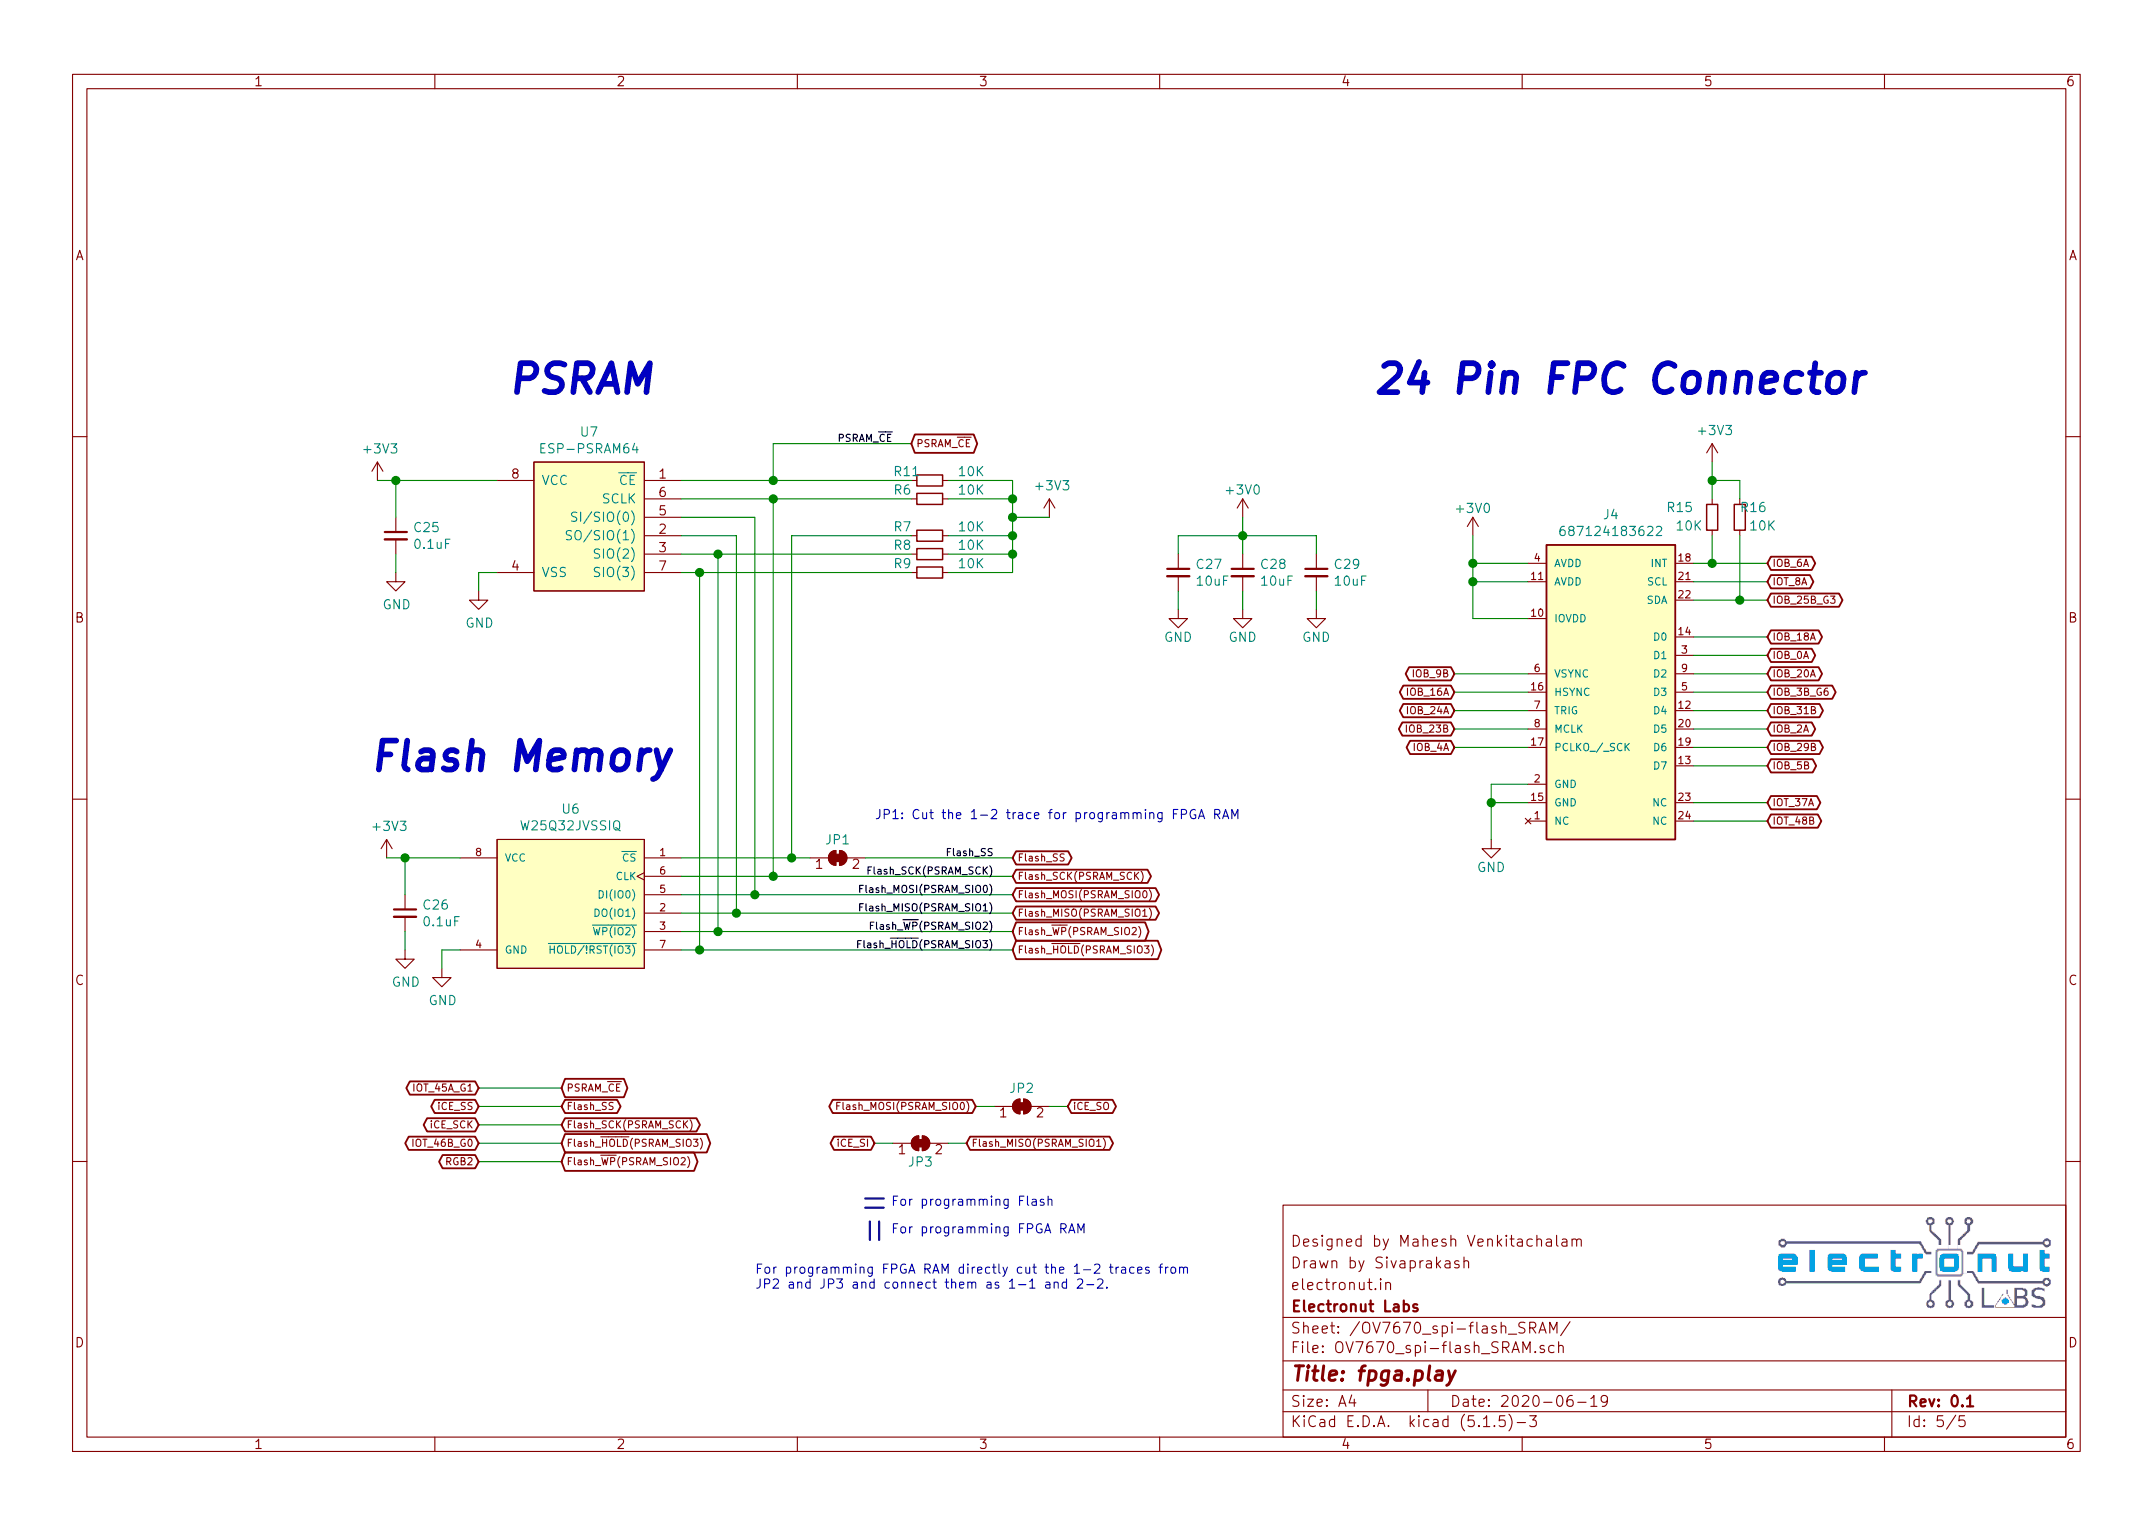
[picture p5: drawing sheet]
EESchema Schematic File Version 4
EELAYER 30 0
EELAYER END
$Descr A4 11693 8268
encoding utf-8
Sheet 5 5
Title "fpga.play"
Date "2020-06-19"
Rev "0.1"
Comp "Electronut Labs"
Comment1 "electronut.in"
Comment2 "Drawn by Sivaprakash"
Comment3 "Designed by Mahesh Venkitachalam"
Comment4 ""
$EndDescr
$Comp
L Device:R_Small R6
U 1 1
P 5050 2700
F 0 "R6" V 5000 2500 50  0000 L CNN
F 1 "10K" V 5000 2850 50  0000 L CNN
F 2 "Resistor_SMD:R_0603_1608Metric" H 5050 2700 50  0001 C CNN
F 3 "~" H 5050 2700 50  0001 C CNN
	1    5050 2700
	0    1    1    0   
$EndComp
$Comp
L Device:R_Small R7
U 1 1
P 5050 2900
F 0 "R7" V 5000 2700 50  0000 L CNN
F 1 "10K" V 5000 3050 50  0000 L CNN
F 2 "Resistor_SMD:R_0603_1608Metric" H 5050 2900 50  0001 C CNN
F 3 "~" H 5050 2900 50  0001 C CNN
	1    5050 2900
	0    1    1    0   
$EndComp
$Comp
L Device:R_Small R8
U 1 1
P 5050 3000
F 0 "R8" V 5000 2800 50  0000 L CNN
F 1 "10K" V 5000 3150 50  0000 L CNN
F 2 "Resistor_SMD:R_0603_1608Metric" H 5050 3000 50  0001 C CNN
F 3 "~" H 5050 3000 50  0001 C CNN
	1    5050 3000
	0    1    1    0   
$EndComp
$Comp
L Device:R_Small R9
U 1 1
P 5050 3100
F 0 "R9" V 5000 2900 50  0000 L CNN
F 1 "10K" V 5000 3250 50  0000 L CNN
F 2 "Resistor_SMD:R_0603_1608Metric" H 5050 3100 50  0001 C CNN
F 3 "~" H 5050 3100 50  0001 C CNN
	1    5050 3100
	0    1    1    0   
$EndComp
$Comp
L power:+3V3 #PWR0161
U 1 1
P 5700 2800
F 0 "#PWR0161" H 5700 2650 50  0001 C CNN
F 1 "+3V3" H 5715 2973 50  0000 C CNN
F 2 "" H 5700 2800 50  0001 C CNN
F 3 "" H 5700 2800 50  0001 C CNN
	1    5700 2800
	1    0    0    -1  
$EndComp
$Comp
L fpga-play:ESP-PSRAM64 U7
U 1 1
P 3200 2800
F 0 "U7" H 3200 3265 50  0000 C CNN
F 1 "ESP-PSRAM64" H 3200 3174 50  0000 C CNN
F 2 "Package_SO:SOIC-8_3.9x4.9mm_P1.27mm" H 2900 2800 50  0001 C CNN
F 3 "" H 2900 2800 50  0001 C CNN
	1    3200 2800
	1    0    0    -1  
$EndComp
$Comp
L Device:C_Small C25
U 1 1
P 2150 2900
F 0 "C25" H 2242 2946 50  0000 L CNN
F 1 "0.1uF" H 2242 2855 50  0000 L CNN
F 2 "Capacitor_SMD:C_0603_1608Metric" H 2150 2900 50  0001 C CNN
F 3 "~" H 2150 2900 50  0001 C CNN
	1    2150 2900
	1    0    0    -1  
$EndComp
$Comp
L power:GND #PWR0162
U 1 1
P 2150 3100
F 0 "#PWR0162" H 2150 2850 50  0001 C CNN
F 1 "GND" H 2155 2927 50  0000 C CNN
F 2 "" H 2150 3100 50  0001 C CNN
F 3 "" H 2150 3100 50  0001 C CNN
	1    2150 3100
	1    0    0    -1  
$EndComp
Wire Wire Line
	2150 3100 2150 3000
Wire Wire Line
	2150 2800 2150 2600
Wire Wire Line
	2150 2600 2050 2600
Connection ~ 2150 2600
$Comp
L power:+3V3 #PWR0163
U 1 1
P 2050 2600
F 0 "#PWR0163" H 2050 2450 50  0001 C CNN
F 1 "+3V3" H 2065 2773 50  0000 C CNN
F 2 "" H 2050 2600 50  0001 C CNN
F 3 "" H 2050 2600 50  0001 C CNN
	1    2050 2600
	1    0    0    -1  
$EndComp
Wire Wire Line
	2150 2600 2700 2600
Wire Wire Line
	2700 3100 2600 3100
Wire Wire Line
	2600 3100 2600 3200
$Comp
L power:GND #PWR0164
U 1 1
P 2600 3200
F 0 "#PWR0164" H 2600 2950 50  0001 C CNN
F 1 "GND" H 2605 3027 50  0000 C CNN
F 2 "" H 2600 3200 50  0001 C CNN
F 3 "" H 2600 3200 50  0001 C CNN
	1    2600 3200
	1    0    0    -1  
$EndComp
Wire Wire Line
	8300 3850 7900 3850
Wire Wire Line
	8300 3750 7900 3750
Wire Wire Line
	9200 3050 9300 3050
Wire Wire Line
	7900 3650 8300 3650
Wire Wire Line
	9200 4150 9600 4150
Wire Wire Line
	8300 3950 7900 3950
Wire Wire Line
	9600 4050 9200 4050
$Comp
L power:GND #PWR0169
U 1 1
P 8100 4550
F 0 "#PWR0169" H 8100 4300 50  0001 C CNN
F 1 "GND" H 8100 4400 50  0000 C CNN
F 2 "" H 8100 4550 50  0001 C CNN
F 3 "" H 8100 4550 50  0001 C CNN
	1    8100 4550
	1    0    0    -1  
$EndComp
Wire Wire Line
	9200 3950 9600 3950
Wire Wire Line
	8300 4050 7900 4050
Wire Wire Line
	9200 3450 9600 3450
Wire Wire Line
	9200 3750 9600 3750
Wire Wire Line
	9600 3550 9200 3550
Wire Wire Line
	9200 3650 9600 3650
Wire Wire Line
	9200 3850 9600 3850
Wire Wire Line
	9200 3250 9450 3250
Text GLabel 4950 2400 2    39   BiDi ~ 0
PSRAM_~CE
Text Label 4850 2400 2    39   ~ 0
PSRAM_~CE
Wire Wire Line
	3700 2900 4000 2900
Wire Wire Line
	4100 2800 3700 2800
Wire Wire Line
	5150 3100 5500 3100
Wire Wire Line
	5500 3100 5500 3000
Wire Wire Line
	5150 2700 5500 2700
Connection ~ 5500 2700
Wire Wire Line
	5500 2700 5500 2600
Wire Wire Line
	5150 3000 5500 3000
Connection ~ 5500 3000
Wire Wire Line
	9200 4350 9600 4350
Wire Wire Line
	9600 4450 9200 4450
Wire Wire Line
	5500 2700 5500 2800
Wire Wire Line
	5150 2900 5500 2900
Connection ~ 5500 2900
Wire Wire Line
	5500 2900 5500 3000
Wire Wire Line
	3700 2600 4200 2600
$Comp
L Device:R_Small R11
U 1 1
P 5050 2600
F 0 "R11" V 5000 2400 50  0000 L CNN
F 1 "10K" V 5000 2750 50  0000 L CNN
F 2 "Resistor_SMD:R_0603_1608Metric" H 5050 2600 50  0001 C CNN
F 3 "~" H 5050 2600 50  0001 C CNN
	1    5050 2600
	0    1    1    0   
$EndComp
Wire Wire Line
	5150 2600 5500 2600
Wire Wire Line
	5500 2800 5700 2800
Connection ~ 5500 2800
Wire Wire Line
	5500 2800 5500 2900
Wire Wire Line
	4200 2600 4200 2400
Wire Wire Line
	4200 2600 4950 2600
Connection ~ 4200 2600
Wire Wire Line
	4200 2400 4950 2400
Text Notes 2750 2150 0    157  Italic 31
PSRAM
Text Notes 7450 2150 0    157  Italic 31
24 Pin FPC Connector
Text Notes 2000 4200 0    157  Italic 31
Flash Memory
Connection ~ 4100 4850
Connection ~ 4000 4950
Connection ~ 3900 5050
Connection ~ 3800 5150
Text Label 5400 4650 2    39   ~ 0
Flash_SS
Text Label 5400 4750 2    39   ~ 0
Flash_SCK(PSRAM_SCK)
Text Label 5400 4850 2    39   ~ 0
Flash_MOSI(PSRAM_SIO0)
Text Label 5400 4950 2    39   ~ 0
Flash_MISO(PSRAM_SIO1)
$Comp
L Jumper:SolderJumper_2_Bridged JP1
U 1 1
P 4550 4650
F 0 "JP1" H 4550 4750 50  0000 C CNN
F 1 "SolderJumper_2_Bridged" H 4550 4764 50  0001 C CNN
F 2 "Resistor_SMD:R_0402_1005Metric" H 4550 4650 50  0001 C CNN
F 3 "~" H 4550 4650 50  0001 C CNN
	1    4550 4650
	1    0    0    -1  
$EndComp
Text GLabel 5500 4950 2    39   BiDi ~ 0
Flash_MISO(PSRAM_SIO1)
Text GLabel 5500 4650 2    39   BiDi ~ 0
Flash_SS
Text GLabel 5500 4750 2    39   BiDi ~ 0
Flash_SCK(PSRAM_SCK)
Text GLabel 5500 4850 2    39   BiDi ~ 0
Flash_MOSI(PSRAM_SIO0)
Wire Wire Line
	3700 4850 4100 4850
Wire Wire Line
	4000 4950 3700 4950
Wire Wire Line
	3700 5050 3900 5050
Wire Wire Line
	3800 5150 3700 5150
$Comp
L fpga-play:W25Q32JVSSIQ U6
U 1 1
P 3000 4950
F 0 "U6" H 2900 5517 50  0000 C CNN
F 1 "W25Q32JVSSIQ" H 2900 5426 50  0000 C CNN
F 2 "Package_SO:SOIC-8_5.23x5.23mm_P1.27mm" H 2800 4950 50  0001 L BNN
F 3 "Winbond" H 3000 4950 50  0001 L BNN
	1    3000 4950
	-1   0    0    -1  
$EndComp
Text GLabel 5500 5050 2    39   BiDi ~ 0
Flash_~WP~(PSRAM_SIO2)
Text GLabel 5500 5150 2    39   BiDi ~ 0
Flash_~HOLD~(PSRAM_SIO3)
Text Label 5400 5150 2    39   ~ 0
Flash_~HOLD~(PSRAM_SIO3)
Text Label 5400 5050 2    39   ~ 0
Flash_~WP~(PSRAM_SIO2)
$Comp
L power:+3V3 #PWR0160
U 1 1
P 2100 4650
F 0 "#PWR0160" H 2100 4500 50  0001 C CNN
F 1 "+3V3" H 2115 4823 50  0000 C CNN
F 2 "" H 2100 4650 50  0001 C CNN
F 3 "" H 2100 4650 50  0001 C CNN
	1    2100 4650
	1    0    0    -1  
$EndComp
Connection ~ 2200 4650
Wire Wire Line
	2200 4650 2100 4650
Wire Wire Line
	2200 4850 2200 4650
Wire Wire Line
	2200 5150 2200 5050
$Comp
L power:GND #PWR0159
U 1 1
P 2200 5150
F 0 "#PWR0159" H 2200 4900 50  0001 C CNN
F 1 "GND" H 2205 4977 50  0000 C CNN
F 2 "" H 2200 5150 50  0001 C CNN
F 3 "" H 2200 5150 50  0001 C CNN
	1    2200 5150
	1    0    0    -1  
$EndComp
$Comp
L Device:C_Small C26
U 1 1
P 2200 4950
F 0 "C26" H 2292 4996 50  0000 L CNN
F 1 "0.1uF" H 2292 4905 50  0000 L CNN
F 2 "Capacitor_SMD:C_0603_1608Metric" H 2200 4950 50  0001 C CNN
F 3 "~" H 2200 4950 50  0001 C CNN
	1    2200 4950
	1    0    0    -1  
$EndComp
$Comp
L power:GND #PWR0158
U 1 1
P 2400 5250
F 0 "#PWR0158" H 2400 5000 50  0001 C CNN
F 1 "GND" H 2405 5077 50  0000 C CNN
F 2 "" H 2400 5250 50  0001 C CNN
F 3 "" H 2400 5250 50  0001 C CNN
	1    2400 5250
	1    0    0    -1  
$EndComp
Wire Wire Line
	2200 4650 2500 4650
Wire Wire Line
	2400 5150 2400 5250
Wire Wire Line
	2500 5150 2400 5150
Wire Wire Line
	3700 2700 4200 2700
Wire Wire Line
	3700 3000 3900 3000
Wire Wire Line
	3700 3100 3800 3100
Wire Wire Line
	4100 2800 4100 4850
Wire Wire Line
	4000 2900 4000 4950
Wire Wire Line
	3900 3000 3900 5050
Connection ~ 3900 3000
Wire Wire Line
	3900 3000 4950 3000
Wire Wire Line
	3800 3100 3800 5150
Connection ~ 3800 3100
Wire Wire Line
	3800 3100 4950 3100
Text GLabel 9600 3750 2    39   BiDi ~ 0
IOB_3B_G6
Text GLabel 9600 3550 2    39   BiDi ~ 0
IOB_0A
Text GLabel 9600 3450 2    39   BiDi ~ 0
IOB_18A
Text GLabel 9600 3650 2    39   BiDi ~ 0
IOB_20A
Text GLabel 9600 3950 2    39   BiDi ~ 0
IOB_2A
Text GLabel 9600 3850 2    39   BiDi ~ 0
IOB_31B
Text GLabel 9600 4050 2    39   BiDi ~ 0
IOB_29B
Text GLabel 9600 4150 2    39   BiDi ~ 0
IOB_5B
Text GLabel 9600 3050 2    39   BiDi ~ 0
IOB_6A
Text GLabel 7900 3750 0    39   BiDi ~ 0
IOB_16A
Text GLabel 9600 3150 2    39   BiDi ~ 0
IOT_8A
Text GLabel 9600 3250 2    39   BiDi ~ 0
IOB_25B_G3
Text GLabel 7900 3950 0    39   BiDi ~ 0
IOB_23B
Text GLabel 9600 4350 2    39   BiDi ~ 0
IOT_37A
Text GLabel 9600 4450 2    39   BiDi ~ 0
IOT_48B
Text GLabel 7900 4050 0    39   BiDi ~ 0
IOB_4A
Text GLabel 7900 3650 0    39   BiDi ~ 0
IOB_9B
Text GLabel 7900 3850 0    39   BiDi ~ 0
IOB_24A
Text GLabel 2600 6100 0    39   BiDi ~ 0
iCE_SCK
Text GLabel 2600 6000 0    39   BiDi ~ 0
iCE_SS
Text GLabel 3050 6000 2    39   BiDi ~ 0
Flash_SS
Text GLabel 3050 5900 2    39   BiDi ~ 0
PSRAM_~CE
Wire Wire Line
	3050 6000 2600 6000
Wire Wire Line
	3050 6100 2600 6100
Text GLabel 2600 5900 0    39   BiDi ~ 0
IOT_45A_G1
Wire Wire Line
	2600 5900 3050 5900
Text GLabel 2600 6300 0    39   BiDi ~ 0
RGB2
Wire Wire Line
	3050 6200 2600 6200
Wire Wire Line
	3050 6300 2600 6300
$Comp
L Jumper:SolderJumper_2_Bridged JP2
U 1 1
P 5550 6000
AR Path="/5EDD6D8D/5F0CE189" Ref="JP2"  Part="1" 
AR Path="/5EDD6D56/5F0CE189" Ref="JP?"  Part="1" 
F 0 "JP2" H 5550 6100 50  0000 C CNN
F 1 "SolderJumper_2_Bridged" H 5550 6114 50  0001 C CNN
F 2 "Resistor_SMD:R_0402_1005Metric" H 5550 6000 50  0001 C CNN
F 3 "~" H 5550 6000 50  0001 C CNN
	1    5550 6000
	1    0    0    -1  
$EndComp
$Comp
L Jumper:SolderJumper_2_Bridged JP3
U 1 1
P 5000 6200
AR Path="/5EDD6D8D/5F0CE18F" Ref="JP3"  Part="1" 
AR Path="/5EDD6D56/5F0CE18F" Ref="JP?"  Part="1" 
F 0 "JP3" H 5000 6100 50  0000 C CNN
F 1 "SolderJumper_2_Bridged" H 5000 6314 50  0001 C CNN
F 2 "Resistor_SMD:R_0402_1005Metric" H 5000 6200 50  0001 C CNN
F 3 "~" H 5000 6200 50  0001 C CNN
	1    5000 6200
	1    0    0    -1  
$EndComp
Text GLabel 4750 6200 0    39   BiDi ~ 0
iCE_SI
Text GLabel 5800 6000 2    39   BiDi ~ 0
iCE_SO
Wire Wire Line
	5400 6000 5300 6000
Wire Wire Line
	4850 6200 4750 6200
Wire Wire Line
	5700 6000 5800 6000
Wire Wire Line
	5150 6200 5250 6200
Text GLabel 2600 6200 0    39   BiDi ~ 0
IOT_46B_G0
Text GLabel 3050 6200 2    39   BiDi ~ 0
Flash_~HOLD~(PSRAM_SIO3)
Text GLabel 3050 6300 2    39   BiDi ~ 0
Flash_~WP~(PSRAM_SIO2)
Text GLabel 5300 6000 0    39   BiDi ~ 0
Flash_MOSI(PSRAM_SIO0)
Text GLabel 3050 6100 2    39   BiDi ~ 0
Flash_SCK(PSRAM_SCK)
Text GLabel 5250 6200 2    39   BiDi ~ 0
Flash_MISO(PSRAM_SIO1)
Text Notes 4800 6700 0    50   ~ 0
 For programming FPGA RAM
Text Notes 4800 6550 0    50   ~ 0
 For programming Flash
Wire Bus Line
	4700 6500 4800 6500
Wire Bus Line
	4700 6550 4800 6550
Wire Bus Line
	4725 6625 4725 6725
Wire Bus Line
	4775 6625 4775 6725
Text Notes 4100 7000 0    50   ~ 0
For programming FPGA RAM directly cut the 1-2 traces from \nJP2 and JP3 and connect them as 1-1 and 2-2.
Text Notes 4750 4450 0    50   ~ 0
JP1: Cut the 1-2 trace for programming FPGA RAM
Wire Wire Line
	3700 4750 4200 4750
Wire Wire Line
	3700 4650 4300 4650
Wire Wire Line
	4300 4650 4300 2900
Connection ~ 4300 4650
Wire Wire Line
	4300 4650 4400 4650
Wire Wire Line
	4300 2900 4950 2900
Connection ~ 4200 4750
Wire Wire Line
	4200 2700 4200 4750
Connection ~ 4200 2700
Wire Wire Line
	4200 2700 4950 2700
Wire Wire Line
	4700 4650 5500 4650
Wire Wire Line
	4200 4750 5500 4750
Wire Wire Line
	4100 4850 5500 4850
Wire Wire Line
	4000 4950 5500 4950
Wire Wire Line
	3900 5050 5500 5050
Wire Wire Line
	3800 5150 5500 5150
$Comp
L fpga-play:687124183622 J4
U 1 1
P 8800 4250
F 0 "J4" H 8750 5716 50  0000 C CNN
F 1 "687124183622" H 8750 5625 50  0000 C CNN
F 2 "fpga-play:687124183622" H 9800 3650 50  0001 L BNN
F 3 "" H 8800 4250 50  0001 C CNN
	1    8800 4250
	1    0    0    -1  
$EndComp
Wire Wire Line
	8300 4250 8100 4250
Wire Wire Line
	8100 4250 8100 4350
Wire Wire Line
	8300 4350 8100 4350
Connection ~ 8100 4350
Wire Wire Line
	8100 4350 8100 4550
Wire Wire Line
	8300 3350 8000 3350
Wire Wire Line
	8000 3350 8000 3150
Wire Wire Line
	8300 3150 8000 3150
Connection ~ 8000 3150
Wire Wire Line
	8000 3150 8000 3050
Wire Wire Line
	8300 3050 8000 3050
Connection ~ 8000 3050
Wire Wire Line
	8000 3050 8000 2900
$Comp
L Device:C_Small C29
U 1 1
P 7150 3100
F 0 "C29" H 7242 3146 50  0000 L CNN
F 1 "10uF" H 7242 3055 50  0000 L CNN
F 2 "Capacitor_SMD:C_0603_1608Metric" H 7150 3100 50  0001 C CNN
F 3 "~" H 7150 3100 50  0001 C CNN
	1    7150 3100
	1    0    0    -1  
$EndComp
$Comp
L Device:C_Small C28
U 1 1
P 6750 3100
F 0 "C28" H 6842 3146 50  0000 L CNN
F 1 "10uF" H 6842 3055 50  0000 L CNN
F 2 "Capacitor_SMD:C_0603_1608Metric" H 6750 3100 50  0001 C CNN
F 3 "~" H 6750 3100 50  0001 C CNN
	1    6750 3100
	1    0    0    -1  
$EndComp
$Comp
L Device:C_Small C27
U 1 1
P 6400 3100
F 0 "C27" H 6492 3146 50  0000 L CNN
F 1 "10uF" H 6492 3055 50  0000 L CNN
F 2 "Capacitor_SMD:C_0603_1608Metric" H 6400 3100 50  0001 C CNN
F 3 "~" H 6400 3100 50  0001 C CNN
	1    6400 3100
	1    0    0    -1  
$EndComp
Wire Wire Line
	6400 3000 6400 2900
Wire Wire Line
	6400 2900 6750 2900
Wire Wire Line
	7150 2900 7150 3000
Wire Wire Line
	6750 3000 6750 2900
Connection ~ 6750 2900
Wire Wire Line
	6750 2900 7150 2900
Wire Wire Line
	6750 2900 6750 2800
Wire Wire Line
	6400 3200 6400 3300
Wire Wire Line
	6750 3200 6750 3300
Wire Wire Line
	7150 3200 7150 3300
$Comp
L power:GND #PWR0167
U 1 1
P 6400 3300
F 0 "#PWR0167" H 6400 3050 50  0001 C CNN
F 1 "GND" H 6400 3150 50  0000 C CNN
F 2 "" H 6400 3300 50  0001 C CNN
F 3 "" H 6400 3300 50  0001 C CNN
	1    6400 3300
	1    0    0    -1  
$EndComp
$Comp
L power:GND #PWR0168
U 1 1
P 6750 3300
F 0 "#PWR0168" H 6750 3050 50  0001 C CNN
F 1 "GND" H 6750 3150 50  0000 C CNN
F 2 "" H 6750 3300 50  0001 C CNN
F 3 "" H 6750 3300 50  0001 C CNN
	1    6750 3300
	1    0    0    -1  
$EndComp
$Comp
L power:GND #PWR0179
U 1 1
P 7150 3300
F 0 "#PWR0179" H 7150 3050 50  0001 C CNN
F 1 "GND" H 7150 3150 50  0000 C CNN
F 2 "" H 7150 3300 50  0001 C CNN
F 3 "" H 7150 3300 50  0001 C CNN
	1    7150 3300
	1    0    0    -1  
$EndComp
$Comp
L Device:R_Small R15
U 1 1
P 9300 2800
F 0 "R15" H 9400 2750 50  0000 L CNN
F 1 "10K" H 9350 2850 50  0000 L CNN
F 2 "Resistor_SMD:R_0603_1608Metric" H 9300 2800 50  0001 C CNN
F 3 "~" H 9300 2800 50  0001 C CNN
	1    9300 2800
	-1   0    0    1   
$EndComp
$Comp
L power:+3V3 #PWR0111
U 1 1
P 9300 2500
F 0 "#PWR0111" H 9300 2350 50  0001 C CNN
F 1 "+3V3" H 9315 2673 50  0000 C CNN
F 2 "" H 9300 2500 50  0001 C CNN
F 3 "" H 9300 2500 50  0001 C CNN
	1    9300 2500
	1    0    0    -1  
$EndComp
$Comp
L Device:R_Small R16
U 1 1
P 9450 2800
F 0 "R16" H 9300 2750 50  0000 L CNN
F 1 "10K" H 9250 2850 50  0000 L CNN
F 2 "Resistor_SMD:R_0603_1608Metric" H 9450 2800 50  0001 C CNN
F 3 "~" H 9450 2800 50  0001 C CNN
	1    9450 2800
	-1   0    0    1   
$EndComp
Wire Wire Line
	9450 2900 9450 3250
Connection ~ 9450 3250
Wire Wire Line
	9450 3250 9600 3250
Wire Wire Line
	9200 3150 9600 3150
Wire Wire Line
	9300 3050 9300 2900
Connection ~ 9300 3050
Wire Wire Line
	9300 3050 9600 3050
Wire Wire Line
	9300 2700 9300 2600
Wire Wire Line
	9300 2600 9450 2600
Wire Wire Line
	9450 2600 9450 2700
Wire Wire Line
	9300 2600 9300 2500
Connection ~ 9300 2600
$Comp
L power:+3V0 #PWR?
U 1 1
P 8000 2900
AR Path="/5EDD6CE1/5F35599F" Ref="#PWR?"  Part="1" 
AR Path="/5EDD6D8D/5F35599F" Ref="#PWR0113"  Part="1" 
F 0 "#PWR0113" H 8000 2750 50  0001 C CNN
F 1 "+3V0" H 8000 3050 50  0000 C CNN
F 2 "" H 8000 2900 50  0001 C CNN
F 3 "" H 8000 2900 50  0001 C CNN
	1    8000 2900
	1    0    0    -1  
$EndComp
$Comp
L power:+3V0 #PWR?
U 1 1
P 6750 2800
AR Path="/5EDD6CE1/5F3591FC" Ref="#PWR?"  Part="1" 
AR Path="/5EDD6D8D/5F3591FC" Ref="#PWR0114"  Part="1" 
F 0 "#PWR0114" H 6750 2650 50  0001 C CNN
F 1 "+3V0" H 6750 2950 50  0000 C CNN
F 2 "" H 6750 2800 50  0001 C CNN
F 3 "" H 6750 2800 50  0001 C CNN
	1    6750 2800
	1    0    0    -1  
$EndComp
$EndSCHEMATC
